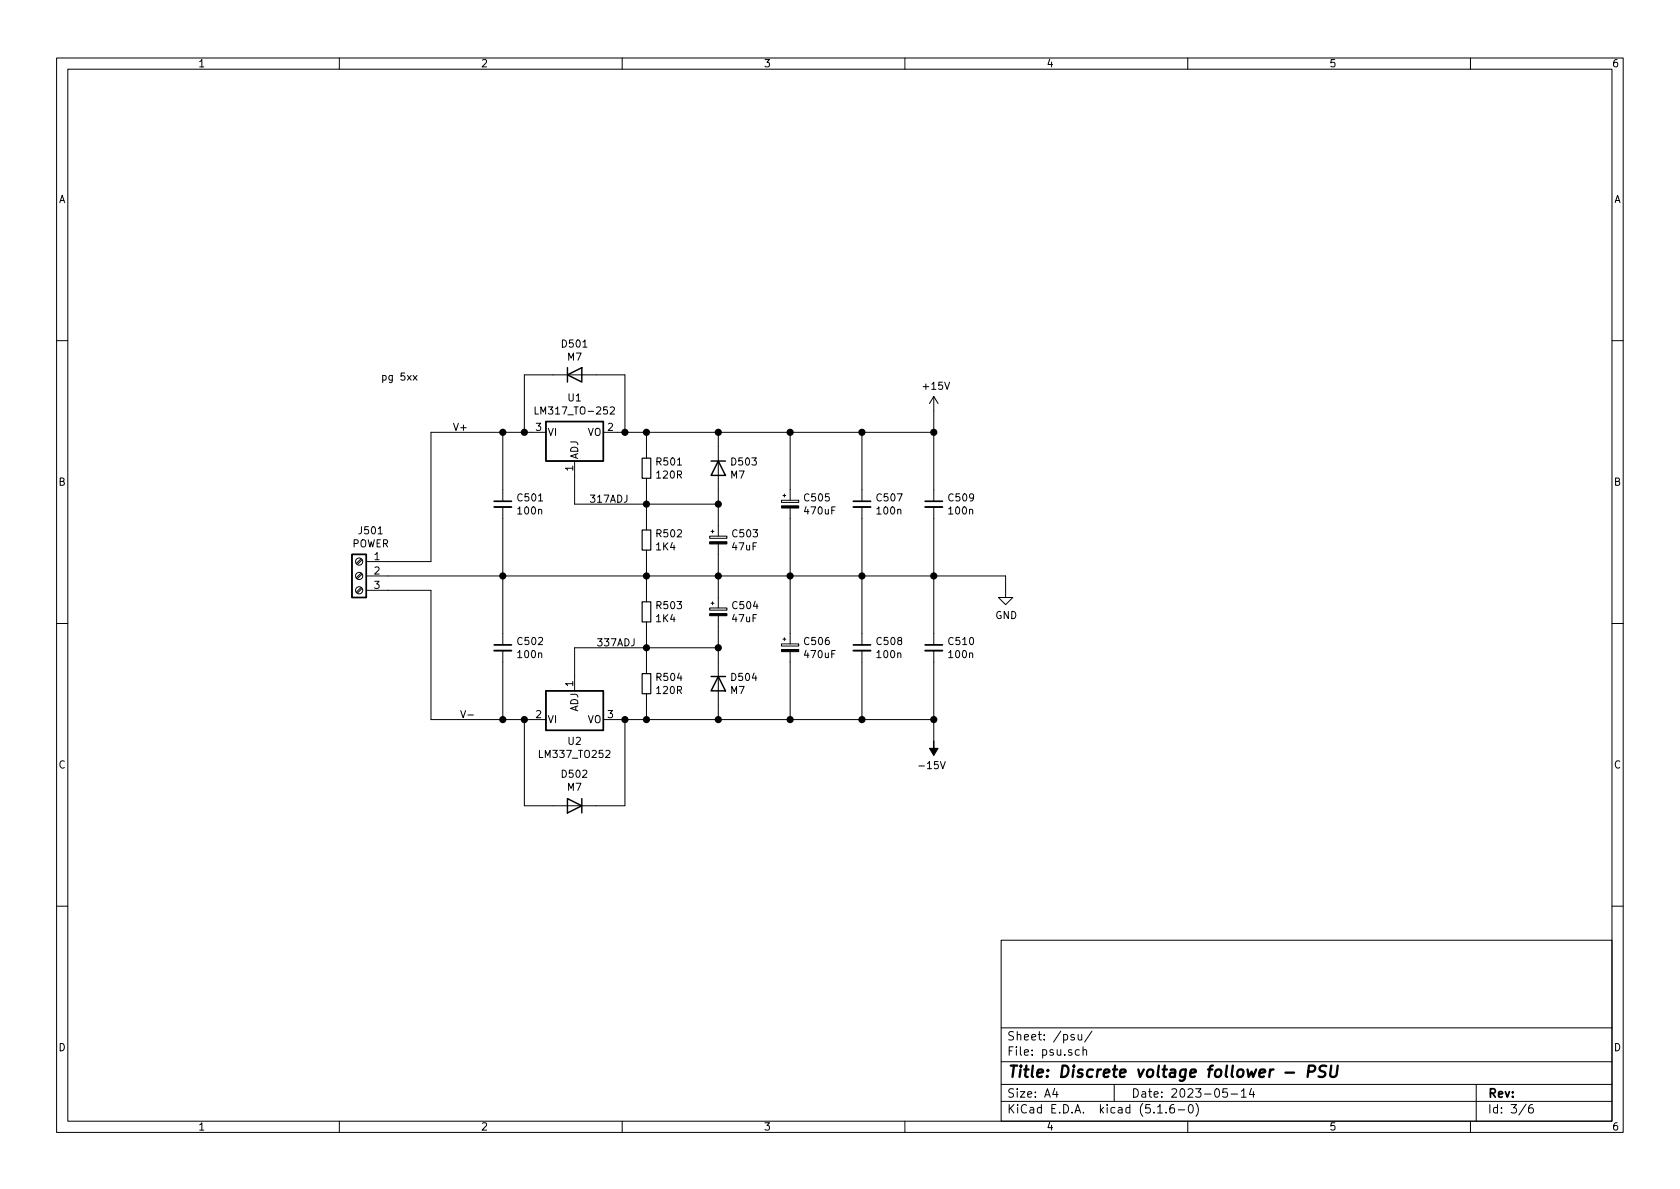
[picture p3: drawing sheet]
EESchema Schematic File Version 4
EELAYER 30 0
EELAYER END
$Descr A4 11693 8268
encoding utf-8
Sheet 3 6
Title "Discrete voltage follower - PSU"
Date "2023-05-14"
Rev ""
Comp ""
Comment1 ""
Comment2 ""
Comment3 ""
Comment4 ""
$EndDescr
$Comp
L Connector:Screw_Terminal_01x03 J?
U 1 1
P 2500 4000
AR Path="/64618F13/648E2AF9" Ref="J?"  Part="1" 
AR Path="/64618F34/648E2AF9" Ref="J501"  Part="1" 
F 0 "J501" H 2418 4317 50  0000 C CNN
F 1 "POWER" H 2418 4226 50  0000 C CNN
F 2 "" H 2500 4000 50  0001 C CNN
F 3 "~" H 2500 4000 50  0001 C CNN
	1    2500 4000
	-1   0    0    -1  
$EndComp
$Comp
L Regulator_Linear:LM337_TO252 U2
U 1 1
P 4000 5000
F 0 "U2" H 4000 4851 50  0000 C CNN
F 1 "LM337_TO252" H 4000 4760 50  0000 C CNN
F 2 "Package_TO_SOT_SMD:TO-252-2" H 4000 4800 50  0001 C CIN
F 3 "http://www.farnell.com/datasheets/1636957.pdf" H 4000 5000 50  0001 C CNN
	1    4000 5000
	1    0    0    -1  
$EndComp
$Comp
L Regulator_Linear:LM317_TO-252 U1
U 1 1
P 4000 3000
F 0 "U1" H 4000 3242 50  0000 C CNN
F 1 "LM317_TO-252" H 4000 3151 50  0000 C CNN
F 2 "Package_TO_SOT_SMD:TO-252-2" H 4000 3250 50  0001 C CIN
F 3 "http://www.ti.com/lit/ds/snvs774n/snvs774n.pdf" H 4000 3000 50  0001 C CNN
	1    4000 3000
	1    0    0    -1  
$EndComp
$Comp
L Device:C_Small C501
U 1 1
P 3500 3500
F 0 "C501" H 3592 3546 50  0000 L CNN
F 1 "100n" H 3592 3455 50  0000 L CNN
F 2 "Capacitor_SMD:C_1206_3216Metric_Pad1.42x1.75mm_HandSolder" H 3500 3500 50  0001 C CNN
F 3 "~" H 3500 3500 50  0001 C CNN
	1    3500 3500
	1    0    0    -1  
$EndComp
$Comp
L Device:C_Small C502
U 1 1
P 3500 4500
F 0 "C502" H 3592 4546 50  0000 L CNN
F 1 "100n" H 3592 4455 50  0000 L CNN
F 2 "Capacitor_SMD:C_1206_3216Metric_Pad1.42x1.75mm_HandSolder" H 3500 4500 50  0001 C CNN
F 3 "~" H 3500 4500 50  0001 C CNN
	1    3500 4500
	1    0    0    -1  
$EndComp
$Comp
L Device:D D501
U 1 1
P 4000 2600
F 0 "D501" H 4000 2817 50  0000 C CNN
F 1 "M7" H 4000 2726 50  0000 C CNN
F 2 "" H 4000 2600 50  0001 C CNN
F 3 "~" H 4000 2600 50  0001 C CNN
	1    4000 2600
	1    0    0    -1  
$EndComp
$Comp
L Device:D D503
U 1 1
P 5000 3250
F 0 "D503" V 4954 3330 50  0000 L CNN
F 1 "M7" V 5045 3330 50  0000 L CNN
F 2 "" H 5000 3250 50  0001 C CNN
F 3 "~" H 5000 3250 50  0001 C CNN
	1    5000 3250
	0    1    1    0   
$EndComp
$Comp
L Device:R_Small R501
U 1 1
P 4500 3250
F 0 "R501" H 4559 3296 50  0000 L CNN
F 1 "120R" H 4559 3205 50  0000 L CNN
F 2 "Resistor_SMD:R_0805_2012Metric_Pad1.15x1.40mm_HandSolder" H 4500 3250 50  0001 C CNN
F 3 "~" H 4500 3250 50  0001 C CNN
	1    4500 3250
	1    0    0    -1  
$EndComp
$Comp
L Device:R_Small R502
U 1 1
P 4500 3750
F 0 "R502" H 4559 3796 50  0000 L CNN
F 1 "1K4" H 4559 3705 50  0000 L CNN
F 2 "Resistor_SMD:R_0805_2012Metric_Pad1.15x1.40mm_HandSolder" H 4500 3750 50  0001 C CNN
F 3 "~" H 4500 3750 50  0001 C CNN
	1    4500 3750
	1    0    0    -1  
$EndComp
$Comp
L Device:CP_Small C503
U 1 1
P 5000 3750
F 0 "C503" H 5088 3796 50  0000 L CNN
F 1 "47uF" H 5088 3705 50  0000 L CNN
F 2 "" H 5000 3750 50  0001 C CNN
F 3 "~" H 5000 3750 50  0001 C CNN
	1    5000 3750
	1    0    0    -1  
$EndComp
$Comp
L Device:CP_Small C505
U 1 1
P 5500 3500
F 0 "C505" H 5588 3546 50  0000 L CNN
F 1 "470uF" H 5588 3455 50  0000 L CNN
F 2 "" H 5500 3500 50  0001 C CNN
F 3 "~" H 5500 3500 50  0001 C CNN
	1    5500 3500
	1    0    0    -1  
$EndComp
$Comp
L Device:R_Small R504
U 1 1
P 4500 4750
F 0 "R504" H 4559 4796 50  0000 L CNN
F 1 "120R" H 4559 4705 50  0000 L CNN
F 2 "Resistor_SMD:R_0805_2012Metric_Pad1.15x1.40mm_HandSolder" H 4500 4750 50  0001 C CNN
F 3 "~" H 4500 4750 50  0001 C CNN
	1    4500 4750
	1    0    0    -1  
$EndComp
$Comp
L Device:R_Small R503
U 1 1
P 4500 4250
F 0 "R503" H 4559 4296 50  0000 L CNN
F 1 "1K4" H 4559 4205 50  0000 L CNN
F 2 "Resistor_SMD:R_0805_2012Metric_Pad1.15x1.40mm_HandSolder" H 4500 4250 50  0001 C CNN
F 3 "~" H 4500 4250 50  0001 C CNN
	1    4500 4250
	1    0    0    -1  
$EndComp
$Comp
L Device:CP_Small C504
U 1 1
P 5000 4250
F 0 "C504" H 5088 4296 50  0000 L CNN
F 1 "47uF" H 5088 4205 50  0000 L CNN
F 2 "" H 5000 4250 50  0001 C CNN
F 3 "~" H 5000 4250 50  0001 C CNN
	1    5000 4250
	1    0    0    -1  
$EndComp
$Comp
L Device:D D504
U 1 1
P 5000 4750
F 0 "D504" V 4954 4830 50  0000 L CNN
F 1 "M7" V 5045 4830 50  0000 L CNN
F 2 "" H 5000 4750 50  0001 C CNN
F 3 "~" H 5000 4750 50  0001 C CNN
	1    5000 4750
	0    1    1    0   
$EndComp
$Comp
L Device:D D502
U 1 1
P 4000 5600
F 0 "D502" H 4000 5383 50  0000 C CNN
F 1 "M7" H 4000 5474 50  0000 C CNN
F 2 "" H 4000 5600 50  0001 C CNN
F 3 "~" H 4000 5600 50  0001 C CNN
	1    4000 5600
	-1   0    0    1   
$EndComp
$Comp
L Device:CP_Small C506
U 1 1
P 5500 4500
F 0 "C506" H 5588 4546 50  0000 L CNN
F 1 "470uF" H 5588 4455 50  0000 L CNN
F 2 "" H 5500 4500 50  0001 C CNN
F 3 "~" H 5500 4500 50  0001 C CNN
	1    5500 4500
	1    0    0    -1  
$EndComp
$Comp
L power:GND #PWR012
U 1 1
P 7000 4100
F 0 "#PWR012" H 7000 3850 50  0001 C CNN
F 1 "GND" H 7005 3927 50  0000 C CNN
F 2 "" H 7000 4100 50  0001 C CNN
F 3 "" H 7000 4100 50  0001 C CNN
	1    7000 4100
	1    0    0    -1  
$EndComp
Wire Wire Line
	4300 3000 4350 3000
Wire Wire Line
	5500 3000 5500 3400
Wire Wire Line
	5000 3100 5000 3000
Connection ~ 5000 3000
Wire Wire Line
	5000 3000 5500 3000
Wire Wire Line
	4500 3150 4500 3000
Connection ~ 4500 3000
Wire Wire Line
	4500 3000 5000 3000
Wire Wire Line
	4000 3300 4000 3500
Wire Wire Line
	4000 3500 4500 3500
Wire Wire Line
	5000 3500 5000 3400
Wire Wire Line
	5000 3500 5000 3650
Connection ~ 5000 3500
Wire Wire Line
	4500 3350 4500 3500
Connection ~ 4500 3500
Wire Wire Line
	4500 3500 5000 3500
Wire Wire Line
	4500 3500 4500 3650
Wire Wire Line
	4500 4000 5000 4000
Wire Wire Line
	4500 3850 4500 4000
Wire Wire Line
	4500 4000 3500 4000
Wire Wire Line
	3500 4000 3500 3600
Connection ~ 4500 4000
Wire Wire Line
	3500 3400 3500 3000
Wire Wire Line
	3500 3000 3650 3000
Wire Wire Line
	3500 4400 3500 4000
Connection ~ 3500 4000
Wire Wire Line
	3500 4600 3500 5000
Wire Wire Line
	3500 5000 3650 5000
Wire Wire Line
	4000 4700 4000 4500
Wire Wire Line
	4000 4500 4500 4500
Wire Wire Line
	5000 4500 5000 4600
Wire Wire Line
	5000 4350 5000 4500
Connection ~ 5000 4500
Wire Wire Line
	4500 4350 4500 4500
Connection ~ 4500 4500
Wire Wire Line
	4500 4500 5000 4500
Wire Wire Line
	4500 4500 4500 4650
Wire Wire Line
	4300 5000 4350 5000
Wire Wire Line
	5500 5000 5500 4600
Wire Wire Line
	5500 4400 5500 4000
Connection ~ 5500 4000
Wire Wire Line
	5500 3600 5500 4000
Wire Wire Line
	5000 3850 5000 4000
Connection ~ 5000 4000
Wire Wire Line
	5000 4000 5500 4000
Wire Wire Line
	5000 4150 5000 4000
Wire Wire Line
	4500 4150 4500 4000
Wire Wire Line
	4500 4850 4500 5000
Connection ~ 4500 5000
Wire Wire Line
	4500 5000 5000 5000
Wire Wire Line
	5000 4900 5000 5000
Connection ~ 5000 5000
Wire Wire Line
	5000 5000 5500 5000
Wire Wire Line
	4150 5600 4350 5600
Wire Wire Line
	4350 5600 4350 5000
Connection ~ 4350 5000
Wire Wire Line
	4350 5000 4500 5000
Wire Wire Line
	3850 5600 3650 5600
Wire Wire Line
	3650 5600 3650 5000
Connection ~ 3650 5000
Wire Wire Line
	3650 5000 3700 5000
Wire Wire Line
	3850 2600 3650 2600
Wire Wire Line
	3650 2600 3650 3000
Connection ~ 3650 3000
Wire Wire Line
	3650 3000 3700 3000
Wire Wire Line
	4150 2600 4350 2600
Wire Wire Line
	4350 2600 4350 3000
Connection ~ 4350 3000
Wire Wire Line
	4350 3000 4500 3000
Wire Wire Line
	2700 3900 3000 3900
Wire Wire Line
	3000 3900 3000 3000
Wire Wire Line
	3000 3000 3500 3000
Connection ~ 3500 3000
Wire Wire Line
	2700 4100 3000 4100
Wire Wire Line
	3000 4100 3000 5000
Wire Wire Line
	3000 5000 3500 5000
Connection ~ 3500 5000
Wire Wire Line
	2700 4000 3500 4000
Text Label 3150 3000 0    50   ~ 0
V+
Text Label 3200 5000 0    50   ~ 0
V-
Text Label 4100 3500 0    50   ~ 0
317ADJ
Text Label 4150 4500 0    50   ~ 0
337ADJ
Text Notes 2650 2650 0    50   ~ 0
pg 5xx
$Comp
L Device:C_Small C507
U 1 1
P 6000 3500
F 0 "C507" H 6092 3546 50  0000 L CNN
F 1 "100n" H 6092 3455 50  0000 L CNN
F 2 "Capacitor_SMD:C_1206_3216Metric_Pad1.42x1.75mm_HandSolder" H 6000 3500 50  0001 C CNN
F 3 "~" H 6000 3500 50  0001 C CNN
	1    6000 3500
	1    0    0    -1  
$EndComp
$Comp
L Device:C_Small C509
U 1 1
P 6500 3500
F 0 "C509" H 6592 3546 50  0000 L CNN
F 1 "100n" H 6592 3455 50  0000 L CNN
F 2 "Capacitor_SMD:C_1206_3216Metric_Pad1.42x1.75mm_HandSolder" H 6500 3500 50  0001 C CNN
F 3 "~" H 6500 3500 50  0001 C CNN
	1    6500 3500
	1    0    0    -1  
$EndComp
$Comp
L Device:C_Small C508
U 1 1
P 6000 4500
F 0 "C508" H 6092 4546 50  0000 L CNN
F 1 "100n" H 6092 4455 50  0000 L CNN
F 2 "Capacitor_SMD:C_1206_3216Metric_Pad1.42x1.75mm_HandSolder" H 6000 4500 50  0001 C CNN
F 3 "~" H 6000 4500 50  0001 C CNN
	1    6000 4500
	1    0    0    -1  
$EndComp
$Comp
L Device:C_Small C510
U 1 1
P 6500 4500
F 0 "C510" H 6592 4546 50  0000 L CNN
F 1 "100n" H 6592 4455 50  0000 L CNN
F 2 "Capacitor_SMD:C_1206_3216Metric_Pad1.42x1.75mm_HandSolder" H 6500 4500 50  0001 C CNN
F 3 "~" H 6500 4500 50  0001 C CNN
	1    6500 4500
	1    0    0    -1  
$EndComp
Wire Wire Line
	5500 3000 6000 3000
Connection ~ 5500 3000
$Comp
L power:+15V #PWR0105
U 1 1
P 6500 2850
F 0 "#PWR0105" H 6500 2700 50  0001 C CNN
F 1 "+15V" H 6515 3023 50  0000 C CNN
F 2 "" H 6500 2850 50  0001 C CNN
F 3 "" H 6500 2850 50  0001 C CNN
	1    6500 2850
	1    0    0    -1  
$EndComp
Wire Wire Line
	6500 3400 6500 3000
Wire Wire Line
	6000 3400 6000 3000
Connection ~ 6000 3000
Wire Wire Line
	6000 3000 6500 3000
Wire Wire Line
	7000 4100 7000 4000
Wire Wire Line
	7000 4000 6500 4000
Wire Wire Line
	6000 3600 6000 4000
Connection ~ 6000 4000
Wire Wire Line
	6000 4000 5500 4000
Wire Wire Line
	6500 3600 6500 4000
Connection ~ 6500 4000
Wire Wire Line
	6500 4000 6000 4000
Wire Wire Line
	6000 4400 6000 4000
Wire Wire Line
	6500 4400 6500 4000
Wire Wire Line
	6500 4600 6500 5000
Wire Wire Line
	6500 5000 6000 5000
Connection ~ 5500 5000
$Comp
L power:-15V #PWR0106
U 1 1
P 6500 5150
F 0 "#PWR0106" H 6500 5250 50  0001 C CNN
F 1 "-15V" H 6515 5323 50  0000 C CNN
F 2 "" H 6500 5150 50  0001 C CNN
F 3 "" H 6500 5150 50  0001 C CNN
	1    6500 5150
	-1   0    0    1   
$EndComp
Wire Wire Line
	6500 5150 6500 5000
Connection ~ 6500 5000
Wire Wire Line
	6500 2850 6500 3000
Connection ~ 6500 3000
Wire Wire Line
	6000 4600 6000 5000
Connection ~ 6000 5000
Wire Wire Line
	6000 5000 5500 5000
$EndSCHEMATC
